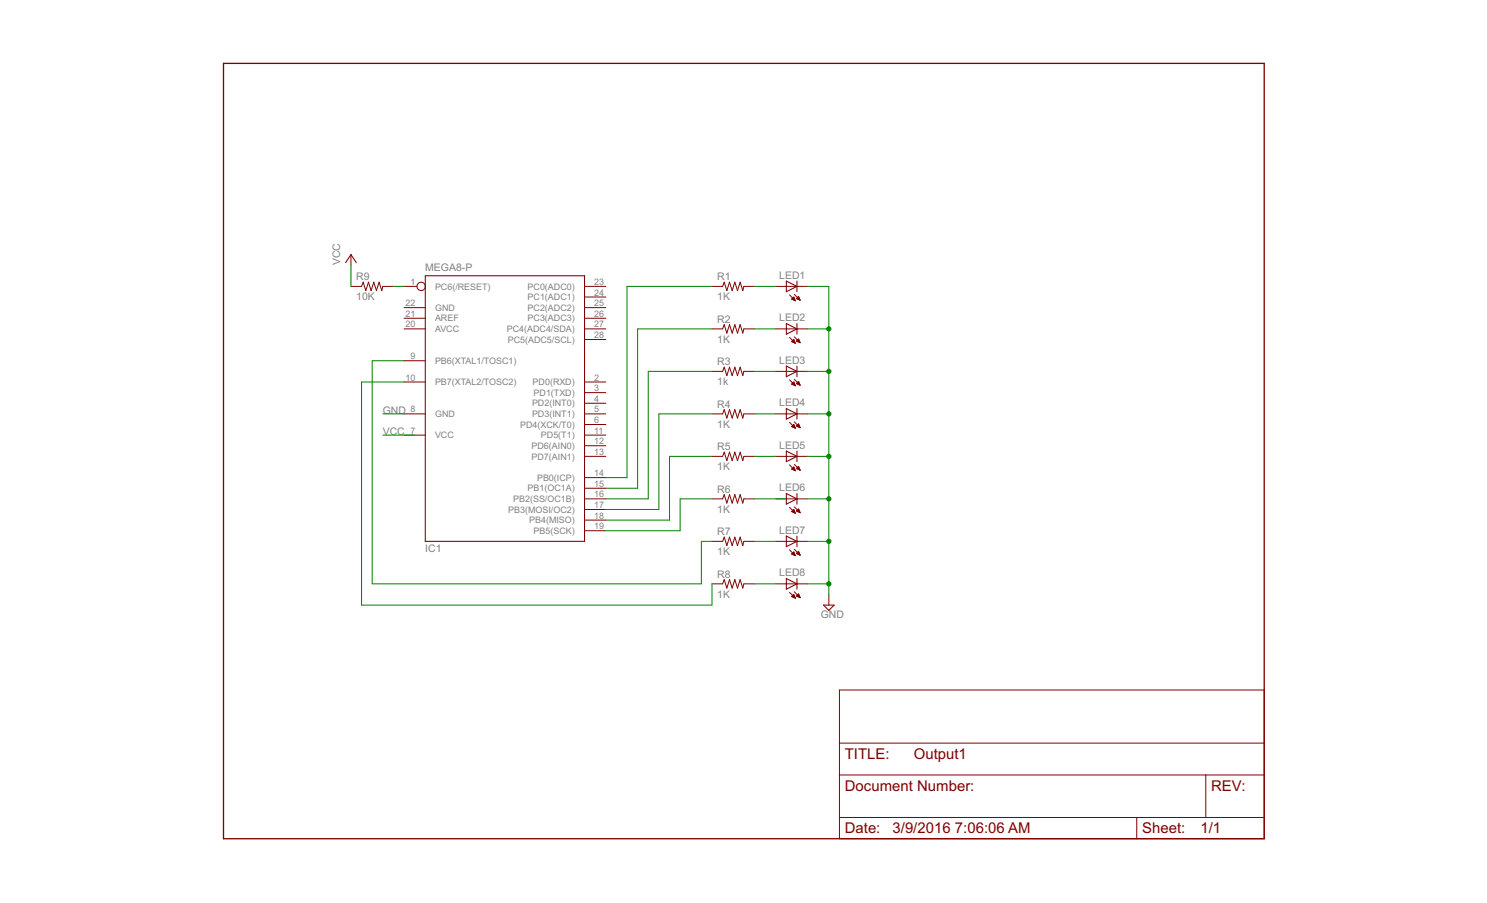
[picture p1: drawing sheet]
<svg xmlns="http://www.w3.org/2000/svg" width="356mm" height="216mm" viewBox="0 0 356 216" stroke-linecap="round" stroke-linejoin="round" font-family="sans-serif">
<path d="M53.4 15.2h248.9v185.3h-248.9z" fill="none" stroke="#800000" stroke-width=".32"/>
<g fill="none" stroke="#800000" stroke-width=".24">
<path d="M83.9 68.5h2.6l.3-1 .7 2 .6-2 .7 2 .6-2 .6 2 .7-2 .6 2 .2-1h2.6M83.9 60.9v2.5M96.6 73.6h5.1M96.6 76.1h5.1M96.6 78.6h5.1M96.6 68.5h3.1M139.8 73.6h5.1M139.8 76.1h5.1M139.8 78.6h5.1M139.8 71h5.1M139.8 68.5h5.1M170.3 78.6h2.5l.4-1 .6 2.1 .7-2.1 .6 2.1 .6-2.1 .7 2.1 .6-2.1 .6 2.1 .3-1.1h2.5"/>
<path d="M170.3 68.5h2.5l.4-1 .6 2 .7-2 .6 2 .6-2 .7 2 .6-2 .6 2 .3-1h2.5M185.5 78.6h7.6M185.5 68.5h7.6M188.8 70.5l1.4 1.4M189.3 71.5l.9 .4M189.3 71.5l.5-.5 .4 .9M189.4 71.5h.6M189.5 71.6h.6M189.5 71.4h.5M189.6 71.2h.3M189.7 71.7h.4M189.7 71.1h.2"/>
<path d="M189.9 70.4l1.4 1.4M190 71.8h.2M190.5 71.4l.5-.5 .3 .9zM190.5 71.4h.7M190.6 71.5h.6M190.6 71.2h.5M190.8 71.1h.3M190.9 71h.1M190.9 71.6h.4M191.2 71.7h.1M96.6 91.3h5.1M96.6 86.3h5.1"/>
<path d="M96.6 99h5.1M139.8 91.3h5.1M139.8 99h5.1M139.8 96.4h5.1M139.8 93.9h5.1M139.8 81.2h5.1M170.3 99h2.5l.4-1.1 .6 2.1 .7-2.1 .6 2.1 .6-2.1 .7 2.1 .6-2.1 .6 2.1 .3-1h2.5M170.3 88.8h2.5l.4-1 .6 2 .7-2 .6 2 .6-2 .7 2 .6-2 .6 2 .3-1h2.5M185.5 99h7.6M185.5 88.8h7.6M188.8 80.7l1.4 1.4M188.8 90.8l1.4 1.4"/>
<path d="M189.3 81.7l.5-.5 .4 .9zM189.3 91.9h.7M189.4 81.7h.7M189.4 81.6h.6M189.4 91.7h.6M189.5 81.5h.4M189.5 91.6h.4M189.6 81.4h.3M189.6 92h.5M189.7 91.5h.2M189.7 81.9h.4M189.8 81.2h.1"/>
<path d="M189.8 91.4h.1M189.8 91.3l-.5 .5 .9 .4M189.8 91.3l.4 .9M189.9 92.1h.2M189.9 80.5l1.4 1.4M189.9 90.7l1.4 1.4M190 82h.2M190.2 92.2h.1M190.5 81.6l.5-.6 .3 .9zM190.5 91.7l.8 .4M190.5 91.7h.7M190.5 81.5h.7"/>
<path d="M190.6 81.6h.6M190.6 91.6h.5M190.6 81.4h.5M190.7 91.5h.4M190.8 81.2h.3M190.8 91.9h.4M190.8 91.4h.2M190.8 81.7h.4M190.9 81.1h.1M190.9 91.2h.1M191 91.2l-.5 .5M191 91.2l.3 .9"/>
<path d="M191.1 92h.2M191.1 81.9h.2M96.6 104h5.1M139.8 104h5.1M139.8 119.3h5.1M139.8 116.7h5.1M139.8 114.2h5.1M139.8 109.1h5.1M139.8 106.6h5.1M139.8 101.5h5.1M170.3 119.3h2.5l.4-1 .6 2 .7-2 .6 2 .6-2 .7 2 .6-2 .6 2 .3-1h2.5M170.3 109.1h2.5l.4-1 .6 2 .7-2 .6 2 .6-2 .7 2 .6-2 .6 2 .3-1h2.5"/>
<path d="M185.5 119.3h7.6M185.5 109.1h7.6M188.8 101l1.4 1.4M188.8 111.1l1.4 1.4M189.3 102l.9 .4M189.3 102h.7M189.3 112.2l.5-.5 .4 .8zM189.4 112.1h.6M189.4 101.9h.6M189.5 112h.5M189.5 112.2h.6M189.6 102.1h.5"/>
<path d="M189.6 101.7h.3M189.6 111.9h.3M189.7 101.6h.2M189.7 111.8h.2M189.8 112.4h.3M189.8 101.5h.1M189.8 101.5l-.5 .5M189.8 101.5l.4 .9M189.8 102.2h.3M189.9 100.9l1.4 1.4M189.9 111l1.4 1.4M190.1 112.5h.1"/>
<path d="M190.1 102.4h.1M190.5 101.9h.7M190.5 101.9l.8 .4M190.5 112l.5-.5 .3 .9zM190.5 112h.7M190.6 101.7h.5M190.6 111.9h.5M190.7 112.1h.5M190.7 102h.5M190.7 101.6h.4M190.7 111.8h.4M190.8 101.5h.2"/>
<path d="M190.8 111.6h.2M190.9 101.4h.1M190.9 112.2h.4M191 101.4l-.5 .5M191 101.4l.3 .9M191 102.1h.3M191.2 112.4h.1M191.3 102.2h.1M139.8 126.9h5.1M139.8 124.4h5.1M139.8 121.8h5.1M170.3 129.4h2.5l.4-1 .6 2.1 .7-2.1 .6 2.1 .6-2.1 .7 2.1 .6-2.1 .6 2.1 .3-1.1h2.5"/>
<path d="M170.3 139.6h2.5l.4-1 .6 2 .7-2 .6 2 .6-2 .7 2 .6-2 .6 2 .3-1h2.5M185.5 129.4h7.6M185.5 139.6h7.6M188.8 121.3l1.4 1.4M188.8 131.5l1.4 1.4M189.3 122.3l.5-.5 .4 .9zM189.3 132.5l.5-.5 .4 .9zM189.4 122.3h.6M189.4 132.5h.7M189.4 132.4h.6M189.4 122.4h.7M189.5 122.1h.4"/>
<path d="M189.5 132.3h.4M189.6 122h.3M189.6 132.1h.3M189.7 132.6h.4M189.7 122.5h.4M189.7 121.9h.1M189.8 132h.1M189.9 121.2l1.4 1.4M189.9 131.3l1.4 1.4M189.9 132.8h.3M190 122.6h.2M190.5 122.2l.5-.5 .3 .9z"/>
<path d="M190.5 132.4l.5-.6 .3 .9zM190.5 122.1h.7M190.5 132.4h.7M190.5 132.3h.6M190.6 122.3h.6M190.6 122h.5M190.6 132.1h.5M190.8 121.9h.3M190.8 132h.3M190.8 132.5h.4M190.9 122.4h.4M190.9 121.8h.1"/>
<path d="M190.9 131.9h.1M191.1 132.6h.2M191.2 122.5h.1M188.8 141.6l1.4 1.4M189.3 142.6l.9 .4M189.3 142.6l.5-.5 .4 .9M189.3 142.6h.7M189.4 142.5h.6M189.5 142.4h.4M189.6 142.7h.5M189.7 142.3h.2M189.8 142.2h.1"/>
<path d="M189.9 142.9h.2M189.9 141.5l1.4 1.4M190.2 143h.1M190.5 142.5l.8 .4M190.5 142.5l.5-.5 .3 .9M190.5 142.5h.7M190.6 142.4h.5M190.7 142.3h.4M190.8 142.6h.4M190.8 142.2h.2M190.9 142h.1M191.1 142.7h.2"/>
<path d="M191.3 142.9h.1M198.2 142.1v2.6M200.7 165h101.6v35.5h-101.6zM200.7 177.7h101.6M200.7 185.3h101.6M200.7 195.5h101.6M271.8 195.5v5M288.4 185.3v10.2"/>
<circle cx="100.7" cy="68.5" r=".99"/>
</g>
<g fill="none" stroke="#800000" stroke-width=".25">
<path d="M82.7 62.8l1.2-1.9 1.3 1.9M101.7 65.9h38.1v63.5h-38.1zM188 67.2l2.6 1.3-2.6 1.2zM188 77.4l2.6 1.2-2.6 1.3zM190.6 67.2v2.5M190.6 77.4v2.5M188 87.5l2.6 1.3-2.6 1.3zM188 97.7l2.6 1.3-2.6 1.2zM190.6 87.5v2.6M190.6 97.7v2.5M188 107.8l2.6 1.3-2.6 1.3zM188 118l2.6 1.3-2.6 1.2z"/>
<path d="M190.6 107.8v2.6M190.6 118v2.5M188 128.2l2.6 1.2-2.6 1.3zM188 138.3l2.6 1.3-2.6 1.3zM190.6 128.2v2.5M190.6 138.3v2.6M196.9 144.7h2.6l-1.3 1.2z"/>
</g>
<g fill="none" stroke="#008000" stroke-width=".24">
<path d="M83.9 63.4v5.1M94.1 68.5h2.5M170.3 68.5h-20.4v45.7h-5M170.3 78.6h-17.8v38.1h-7.6M180.4 68.5h5.1M180.4 78.6h5.1M193.1 68.5h5.1v73.6M193.1 78.6h5.1M91.5 99h5.1M96.6 86.3h-7.6v53.3h78.7v-10.2h2.6M96.6 91.3h-10.1v53.4h83.8v-5.1M170.3 88.8h-15.3v30.5h-10.1"/>
<path d="M170.3 99h-12.7v22.8h-12.7M180.4 88.8h5.1M180.4 99h5.1M193.1 88.8h5.1M193.1 99h5.1M91.5 104h7.7M170.3 119.3h-7.7v7.6h-17.7M170.3 109.1h-10.2v15.3h-15.2M180.4 119.3h7.6M180.4 109.1h5.1M193.1 119.3h5.1M193.1 109.1h5.1"/>
<path d="M180.4 139.6h5.1M180.4 129.4h5.1M193.1 139.6h5.1M193.1 129.4h5.1"/>
</g>
<g fill="#008000" stroke="#008000" stroke-width=".24">
<circle cx="198.2" cy="139.6" r=".51"/>
<circle cx="198.2" cy="129.4" r=".51"/>
<circle cx="198.2" cy="119.3" r=".51"/>
<circle cx="198.2" cy="109.1" r=".51"/>
<circle cx="198.2" cy="99" r=".51"/>
<circle cx="198.2" cy="88.8" r=".51"/>
<circle cx="198.2" cy="78.6" r=".51"/>
</g>
<g font-size="4" fill="#800000">
<text x="202" y="181.5">TITLE:</text>
<text x="218.5" y="181.5">Output1</text>
<text x="202" y="189.1">Document Number:</text>
<text x="289.6" y="189.1">REV:</text>
<text x="202" y="199.3">Date:</text>
<text x="213.4" y="199.3">3/9/2016</text>
<text x="228.4" y="199.3">7:06:06 AM</text>
<text x="273.1" y="199.3">Sheet:</text>
<text x="287.1" y="199.3">1/1</text>
</g>
<g font-size="2.8" fill="#808080">
<text x="81.4" y="63.4" transform="rotate(-90 81.4 63.4)">VCC</text>
<text x="101.7" y="64.7">MEGA8-P</text>
<text x="85.2" y="71.8">10K</text>
<text x="85.2" y="67">R9</text>
<text x="171.5" y="71.8">1K</text>
<text x="171.5" y="67">R1</text>
<text x="186.3" y="66.7">LED1</text>
<text x="171.5" y="77.1">R2</text>
<text x="186.3" y="76.9">LED2</text>
<text x="171.5" y="81.9">1K</text>
<text x="171.5" y="87.3">R3</text>
<text x="186.3" y="87">LED3</text>
<text x="171.5" y="92.1">1k</text>
<text x="91.5" y="99">GND</text>
<text x="171.5" y="97.5">R4</text>
<text x="186.3" y="97.2">LED4</text>
<text x="91.5" y="104">VCC</text>
<text x="171.5" y="102.3">1K</text>
<text x="171.5" y="107.6">R5</text>
<text x="186.3" y="107.3">LED5</text>
<text x="171.5" y="112.4">1K</text>
<text x="171.5" y="117.8">R6</text>
<text x="186.3" y="117.5">LED6</text>
<text x="171.5" y="122.6">1K</text>
<text x="101.7" y="132">IC1</text>
<text x="171.5" y="127.9">R7</text>
<text x="186.3" y="127.7">LED7</text>
<text x="171.5" y="132.7">1K</text>
<text x="186.3" y="137.8">LED8</text>
<text x="171.5" y="142.9">1K</text>
<text x="171.5" y="138.1">R8</text>
<text x="196.3" y="147.8">GND</text>
</g>
<g font-size="2.4" fill="#808080">
<text x="98.2" y="68.1">1</text>
<text x="104" y="69.2">PC6(/RESET)</text>
<text x="126.2" y="71.8">PC1(ADC1)</text>
<text x="126.2" y="69.2">PC0(ADC0)</text>
<text x="142.1" y="70.7">24</text>
<text x="142.1" y="68.1">23</text>
<text x="97" y="73.2">22</text>
<text x="97" y="75.7">21</text>
<text x="104" y="74.3">GND</text>
<text x="104" y="76.9">AREF</text>
<text x="126.2" y="76.9">PC3(ADC3)</text>
<text x="126.2" y="74.3">PC2(ADC2)</text>
<text x="142.1" y="75.7">26</text>
<text x="142.1" y="73.2">25</text>
<text x="97" y="78.3">20</text>
<text x="104" y="79.4">AVCC</text>
<text x="121.2" y="79.4">PC4(ADC4/SDA)</text>
<text x="121.4" y="81.9">PC5(ADC5/SCL)</text>
<text x="142.1" y="80.8">28</text>
<text x="142.1" y="78.3">27</text>
<text x="98.2" y="85.9">9</text>
<text x="104" y="87">PB6(XTAL1/TOSC1)</text>
<text x="97" y="91">10</text>
<text x="104" y="92.1">PB7(XTAL2/TOSC2)</text>
<text x="127.4" y="92.1">PD0(RXD)</text>
<text x="127.6" y="94.6">PD1(TXD)</text>
<text x="142.1" y="93.5">3</text>
<text x="142.1" y="91">2</text>
<text x="98.2" y="98.6">8</text>
<text x="104" y="99.7">GND</text>
<text x="127.2" y="99.7">PD3(INT1)</text>
<text x="127.2" y="97.2">PD2(INT0)</text>
<text x="142.1" y="101.1">6</text>
<text x="142.1" y="98.6">5</text>
<text x="142.1" y="96.1">4</text>
<text x="98.2" y="103.7">7</text>
<text x="104" y="104.8">VCC</text>
<text x="124.4" y="102.3">PD4(XCK/T0)</text>
<text x="127.1" y="107.3">PD6(AIN0)</text>
<text x="129.4" y="104.8">PD5(T1)</text>
<text x="142.1" y="106.2">12</text>
<text x="142.1" y="103.7">11</text>
<text x="127.1" y="109.9">PD7(AIN1)</text>
<text x="142.1" y="113.8">14</text>
<text x="142.1" y="108.8">13</text>
<text x="126.2" y="117.5">PB1(OC1A)</text>
<text x="128.4" y="115">PB0(ICP)</text>
<text x="142.1" y="118.9">16</text>
<text x="142.1" y="116.4">15</text>
<text x="121.6" y="122.6">PB3(MOSI/OC2)</text>
<text x="122.7" y="120">PB2(SS/OC1B)</text>
<text x="126.6" y="125.1">PB4(MISO)</text>
<text x="142.1" y="124">18</text>
<text x="142.1" y="121.5">17</text>
<text x="127.6" y="127.7">PB5(SCK)</text>
<text x="142.1" y="126.5">19</text>
</g>
</svg>
